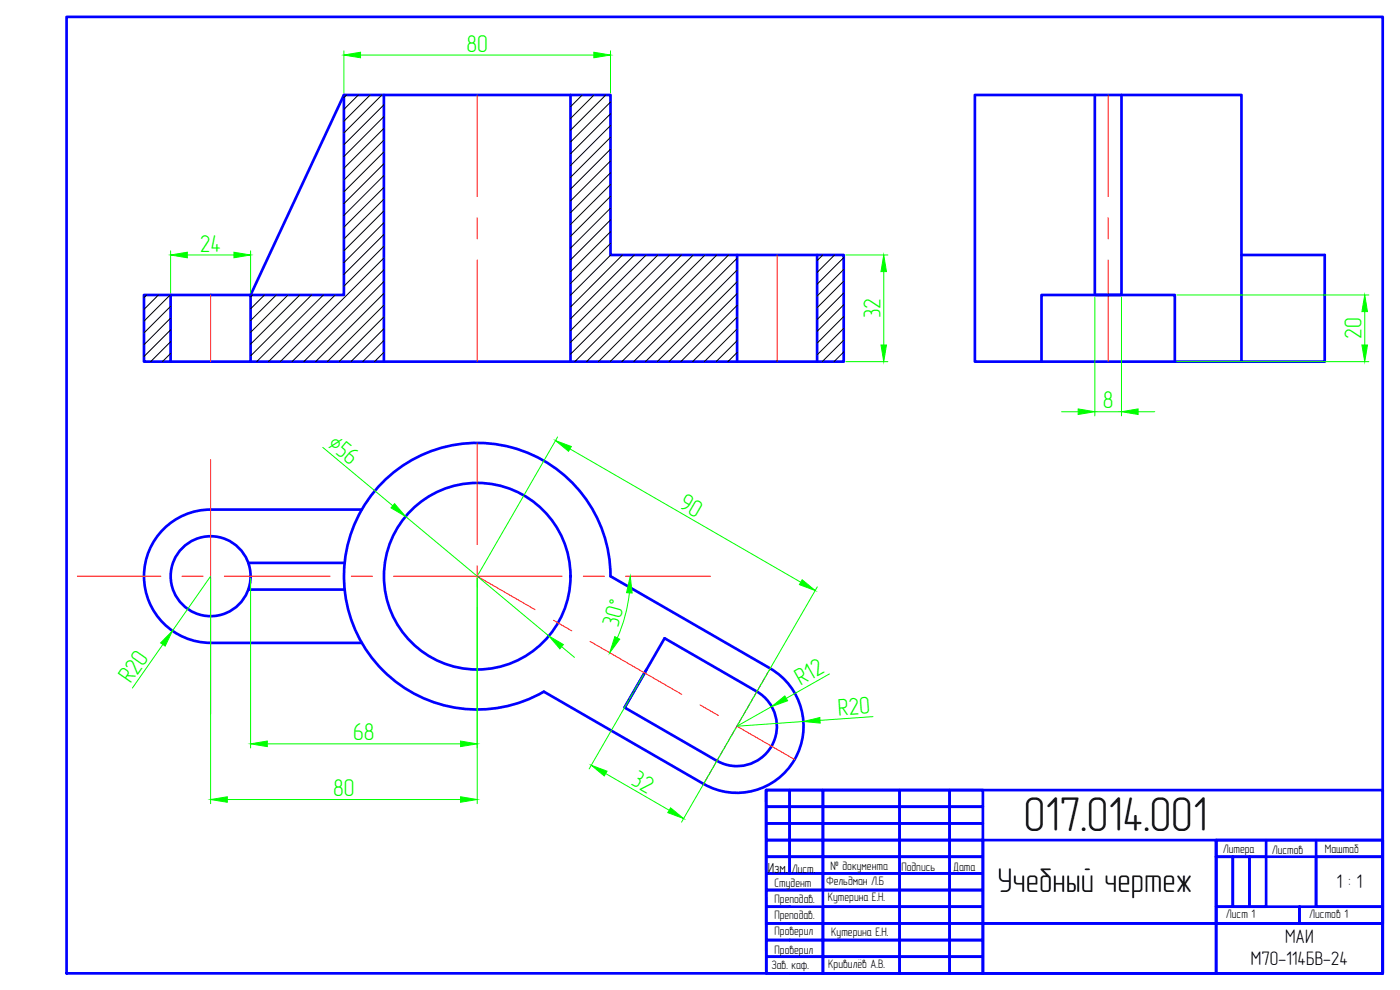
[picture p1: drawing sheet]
<svg xmlns="http://www.w3.org/2000/svg" width="420mm" height="297mm" viewBox="0 0 420 297" stroke-linecap="round" stroke-linejoin="round" font-family="sans-serif">
<g fill="none" stroke="#00f" stroke-width=".8">
<path d="M20 5.1h395v286.9h-395zM103.2 28.5l-28 60h28v-60h80v48h70v32h-178M115.2 28.5v80M171.2 28.5v80M328.6 28.5v60h8v-60M221.2 76.5v32M245.2 76.5v32M372.6 76.5h25v32h-105v-80h80v80M51.2 88.5v20h-8v-20h32v20h-24M312.6 108.5v-20h40v20M63.2 152.9h45.4M63.2 152.9a20 20 0 0 0-20 20 20 20 0 0 0 20 20"/>
<path d="M115.7 143.8a40 40 0 0 1 43.3-7.7 40 40 0 0 1 24.2 36.8l48 27.7a20 20 0 0 1 7.3 27.3 20 20 0 0 1-27.3 7.3l-48-27.7a40 40 0 0 1-52-10.7 40 40 0 0 1 4.5-53zM74.5 168.9h28.9M74.5 176.9h28.9M63.2 192.9h45.4M187.5 212.3l12-20.8 27.7 16a12 12 0 0 1 4.3 16.4 12 12 0 0 1-16.3 4.4M194 200.9l-6.5 11.4 27.7 16M229.9 237.1h185.1v54.9h-185zM230 237.1h7v4.9h-7zM237 237.1h10v4.9h-10zM247 237.1h23v4.9h-23zM270 237.1h15v4.9h-15zM285 237.1h10v4.9h-10z"/>
<path d="M230 242h7v5h-7zM230 247h7v5.1h-7zM230 252.1h7v5h-7zM230 257.1h7v5h-7zM237 242h10v5h-10zM237 247h10v5.1h-10zM237 252.1h10v5h-10zM237 257.1h10v5h-10zM247 242h23v5h-23zM247 247h23v5.1h-23zM247 252.1h23v5h-23zM247 257.1h23v5h-23z"/>
<path d="M270 242h15v5h-15zM270 247h15v5.1h-15zM270 252.1h15v5h-15zM270 257.1h15v5h-15zM285 242h10v5h-10zM285 247h10v5.1h-10zM285 252.1h10v5h-10zM285 257.1h10v5h-10zM295 252.1h70v39.9h50v-14.9h-120zM365 252.1h50v25h-50zM365 252.1h50v5h-50zM365 257.1h5v14.9h-5z"/>
<path d="M370 257.1h5v14.9h-5zM375 257.1h5v14.9h-5zM380 252.1v5M395 257.1h20v14.9h-20zM395 252.1v19.9M230 262.1h17v4.9h-17zM230 272h17v5.1h-17zM230 277.1h17v5h-17zM247 262.1h23v4.9h-23zM247 267h-17v5h7M247 267h23v5h-23zM247 272h23v5.1h-23z"/>
<path d="M247 277.1h23v5h-23zM270 262.1h15v4.9h-15zM270 267h15v5h-15zM270 272h15v5.1h-15zM270 277.1h15v5h-15zM285 262.1h10v4.9h-10zM285 267h10v5h-10zM285 272h10v5.1h-10zM285 277.1h10v5h-10zM295 277.1h70v14.9h-70zM365 272h25v5.1h-25zM390 272h25v5.1h-25z"/>
<path d="M230 282.1h17v4.9h-17zM230 292v-5h17v5h-10M247 282.1h23v4.9h-23zM247 287h23v5h-23zM270 282.1h15v4.9h-15zM270 287h15v5h-15zM285 282.1h10v4.9h-10zM285 287h10v5h-10z"/>
<circle cx="63.2" cy="172.9" r="12"/>
<circle cx="143.2" cy="172.9" r="28"/>
</g>
<g fill="none" stroke="#f00" stroke-width=".3">
<path d="M143.2 28.5v30.5M332.6 28.5v30.5M143.2 65.3v6.4M143.2 78v30.5M233.2 76.5v32M332.6 65.3v6.4M332.6 78v30.5M63.2 88.5v20M63.2 137.9v76.3M143.2 132.9v30.5M23.2 172.9h25.1M54.6 172.9h6.4"/>
<path d="M67.3 172.9h31.8M105.4 172.9h6.4M118.1 172.9h50.6M143.2 172.9l17.4 10M143.2 169.7v6.4M175 172.9h6.4M187.7 172.9h25.5M143.2 182.4v30.5M166.1 186.1l5.5 3.2M177.1 192.5l27.5 15.8M210.1 211.5l5.5 3.2M221.1 217.9l17.4 10"/>
<path d="M231.2 200.6l-20 34.6"/>
</g>
<!-- layer: AM_8 -->
<g fill="none" stroke="#000" stroke-width=".3">
<path d="M104 28.5l-.8 .8M107.5 28.5l-4.3 4.3M111.1 28.5l-7.9 7.9M114.6 28.5l-11.4 11.4M115.2 31.4l-12 12M115.2 38.5l-12 12M115.2 35l-12 12M174.7 28.5l-3.5 3.5M178.3 28.5l-7.1 7M181.8 28.5l-10.6 10.6M183.2 30.6l-12 12M183.2 34.1l-12 12.1"/>
<path d="M183.2 37.7l-12 12M115.2 42l-12 12M115.2 45.6l-12 12M115.2 49.1l-12 12M115.2 52.6l-12 12.1M115.2 56.2l-12 12M115.2 59.7l-12 12M183.2 41.2l-12 12M183.2 44.8l-12 12M183.2 48.3l-12 12M183.2 51.8l-12 12M183.2 55.4l-12 12"/>
<path d="M183.2 58.9l-12 12M115.2 63.3l-12 12M115.2 66.8l-12 12M115.2 70.3l-12 12M115.2 73.9l-12 12M115.2 77.4l-31.1 31.1M183.2 62.4l-12 12.1M183.2 66l-12 12M183.2 69.5l-12 12M183.2 73.1l-12 12M183.3 76.5l-12.1 12.1M186.8 76.5l-15.6 15.6"/>
<path d="M190.4 76.5l-19.2 19.2M193.9 76.5l-22.7 22.7M197.4 76.5l-26.2 26.2M201 76.5l-29.8 29.8M204.5 76.5l-32 32M208 76.5l-32 32M211.6 76.5l-32 32M215.1 76.5l-32 32M218.7 76.5l-32.1 32M221.2 77.5l-31 31M246.9 76.5l-1.7 1.7M250.5 76.5l-5.3 5.3"/>
<path d="M253.2 77.3l-8 8M44 88.5l-.8 .8M47.5 88.5l-4.3 4.3M51.1 88.5l-7.9 7.9M51.2 91.9l-8 8M51.2 95.4l-8 8M51.2 99l-8 8M75.8 88.5l-.6 .6M79.4 88.5l-4.2 4.2M82.9 88.5l-7.7 7.7M86.4 88.5l-11.2 11.2M90 88.5l-14.8 14.8"/>
<path d="M93.5 88.5l-18.3 18.3M97 88.5l-20 20M100.6 88.5l-20 20M115.2 91.6l-16.9 16.9M115.2 95.1l-13.4 13.4M115.2 80.9l-27.5 27.6M115.2 84.5l-24 24M115.2 88l-20.5 20.5M115.2 98.6l-9.9 9.9M221.2 81l-27.5 27.5M221.2 84.5l-23.9 24M221.2 88.1l-20.4 20.4"/>
<path d="M221.2 91.6l-16.9 16.9M221.2 95.2l-13.3 13.3M221.2 98.7l-9.8 9.8M253.2 80.8l-8 8M253.2 84.4l-8 8M253.2 87.9l-8 8M253.2 91.4l-8 8M253.2 95l-8 8M253.2 98.5l-8 8M51.2 102.5l-6 6M51.2 106.1l-2.5 2.4M115.2 102.2l-6.3 6.3"/>
<path d="M115.2 105.7l-2.8 2.8M221.2 105.8l-2.7 2.7M221.2 102.2l-6.3 6.3M253.2 102.1l-6.4 6.4M253.2 105.6l-2.9 2.9"/>
</g>
<!-- layer: AM_5 -->
<g fill="none" stroke="#0f0" stroke-width=".3">
<path d="M103.2 15.2v12.7M108.2 16.5h70M183.2 15.2v12.7M51.2 75.3v12.6M56.2 76.5h14M75.2 75.3v12.6M253.9 76.5h12.6M265.2 81.5v22M328.6 89.1v35.7M336.6 89.1v35.7M353.2 88.5h57.6M409.6 93.5v10"/>
<path d="M253.9 108.5h12.6M353.2 108.5h57.6M96.9 134.2l21 17.6M167.3 131.1l-23.8 41.2M171 134.7l69.3 40M318.6 123.5h5M328.6 123.5h8M341.6 123.5h5M121.7 154.9l43 35.9M63.2 173.5v67.6M63.2 172.9l-11.4 16.4M75.2 173.5v50.9"/>
<path d="M143.2 173.5v67.6M188.9 177.9a45.9 45.9 0 0 1-3.6 13.5M245.3 176.1l-23.8 41.2M48.9 193.4l-9.1 13M168.6 194l3.8 3.2M193.1 202.4l-16.3 28.3M220.9 218.4l-16.4 28.3M231.6 212l-10.5 5.9 20-1.4M248.9 202.2l-12.9 7.3M262 215l-15.9 1.1M68.2 239.9h70M80.2 223.2h58"/>
<path d="M181.8 232.1l19 11"/>
</g>
<g fill="#0f0" stroke="#0f0" stroke-width=".3">
<path d="M264.4 103.5h1.6l-.8 5z"/>
<path d="M265.2 76.5l.8 5h-1.6z"/>
<path d="M103.2 16.5l5-.8v1.6z"/>
<path d="M178.2 15.7l5 .8-5 .8z"/>
<path d="M51.2 76.5l5-.8v1.7z"/>
<path d="M70.2 75.7l5 .8-5 .9z"/>
<path d="M166.7 132.2l4.8 1.8-.9 1.4z"/>
<path d="M240.7 174l4 3.2-4.8-1.8z"/>
<path d="M201.3 242.4l3.9 3.2-4.8-1.8z"/>
<path d="M177.4 229.6l4.8 1.8-.8 1.4z"/>
<path d="M138.2 239.1l5 .8-5 .8z"/>
<path d="M63.2 239.9l5-.8v1.6z"/>
<path d="M138.2 222.3l5 .9-5 .8z"/>
<path d="M75.2 223.2l5-.9v1.7z"/>
<path d="M184.5 191l1.5 .8-3 4.1z"/>
<path d="M189.1 172.9l.6 5-1.7-.1z"/>
<path d="M164.7 190.8l4.4 2.6-1.1 1.3z"/>
<path d="M118.4 151.1l3.3 3.8-4.4-2.5z"/>
<path d="M231.6 212l3.9-3.2 .9 1.5z"/>
<path d="M241.1 216.5l4.9-1.2 .1 1.7z"/>
<path d="M51.8 189.3l-2.2 4.6-1.4-1z"/>
<path d="M323.6 122.7l5 .8-5 .9z"/>
<path d="M336.6 123.5l5-.8v1.7z"/>
<path d="M409.6 88.5l.8 5h-1.7z"/>
<path d="M408.7 103.5h1.7l-.8 5z"/>
</g>
<text font-size="14.6" x="307.2" y="249.2">017.014.001</text>
<text font-size="10.2" x="299.4" y="267.7">Учебный чертеж</text>
<g font-size="7.3" fill="#0f0">
<text x="140" y="15.5">80</text>
<text x="60" y="75.5">24</text>
<text x="264.2" y="95.6" transform="rotate(-90 264.2 95.6)">32</text>
<text x="408.6" y="101.7" transform="rotate(-90 408.6 101.7)">20</text>
<text x="331" y="122.5">8</text>
<text x="98" y="133.9" transform="rotate(40 98 133.9)">∅56</text>
<text x="203.4" y="152.2" transform="rotate(30 203.4 152.2)">90</text>
<text x="185.6" y="188.4" transform="rotate(-75 185.6 188.4)">30°</text>
<text x="39.3" y="205.3" transform="rotate(-55 39.3 205.3)">R20</text>
<text x="240.4" y="205.9" transform="rotate(-29 240.4 205.9)">R12</text>
<text x="251.7" y="214.7" transform="rotate(-4 251.7 214.7)">R20</text>
<text x="106" y="222.2">68</text>
<text x="100" y="238.9">80</text>
<text x="189.2" y="235.2" transform="rotate(30 189.2 235.2)">32</text>
</g>
<g font-size="5.9">
<text x="401.1" y="266.6">1 : 1</text>
<text x="385.7" y="283">МАИ</text>
<text x="375.4" y="289.7">М7О-114БВ-24</text>
</g>
<text font-size="4.4" x="230.4" y="261.8">Изм.</text>
<g font-size="3.7">
<text x="367" y="255.9">Литера</text>
<text x="381.7" y="256.2">Листов</text>
<text x="397.6" y="255.8">Маштаб</text>
<text x="237.6" y="261.8">Лист.</text>
<text x="249.3" y="261.2">№ документа</text>
<text x="270.5" y="261.4">Подпись</text>
<text x="286.1" y="261.4">Дата</text>
<text x="232.5" y="266.2">Студент</text>
<text x="247.9" y="265.6">Фельдман Л.Б</text>
<text x="232.4" y="275.7">Преподав.</text>
<text x="232.5" y="270.9">Преподав.</text>
<text x="248.5" y="270.3">Кутерина Е.Н.</text>
<text x="367.9" y="275.5">Лист 1</text>
<text x="392.9" y="275.5">Листов 1</text>
<text x="232.5" y="280.4">Проверил</text>
<text x="249.5" y="280.7">Кутерина Е.Н.</text>
<text x="232.5" y="286.1">Проверил</text>
<text x="231.5" y="290.7">Зав. каф.</text>
<text x="248.6" y="290.5">Кривилёв А.В.</text>
</g>
</svg>
